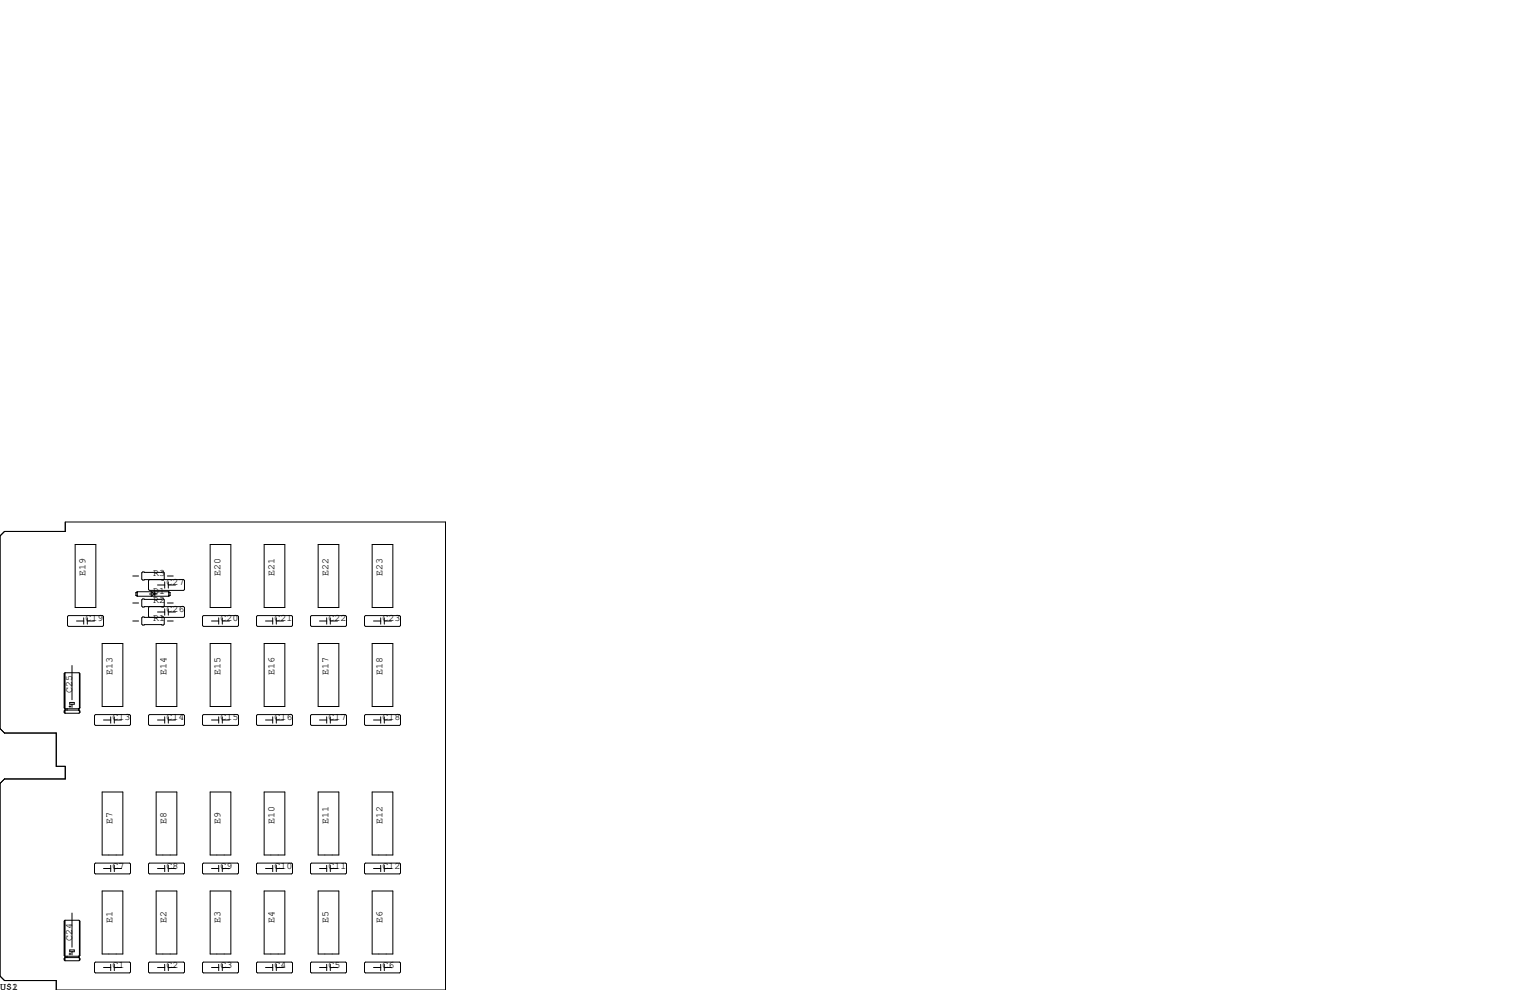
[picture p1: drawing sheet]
<svg xmlns="http://www.w3.org/2000/svg" width="432mm" height="279mm" viewBox="0 0 432 279" stroke-linecap="round" stroke-linejoin="round" font-family="sans-serif">
<g fill="none" stroke="#000" stroke-width=".28">
<path d="M0 151.3l1.3-1.3h17.1v-2.7h107.3v132.1h-109.8v-2.7h-14.6l-1.3-1.2v-54.4l1.3-1.3h17.1v-3.5h-2.5v-9.4h-14.6l-1.3-1.3zM21.2 153.7h5.9v17.7h-5.9zM59.3 153.7h5.9v17.7h-5.9zM74.5 153.7h5.9v17.7h-5.9zM89.8 153.7h5.8v17.7h-5.8zM105 153.7h5.9v17.7h-5.9zM19.3 173.7h9.7l.2 .3v2.5l-.2 .3h-9.7l-.2-.3v-2.5zM21.6 175.3h2M23.6 174.4v1.7M24.6 175.3h2.1M24.6 174.4v1.7M37.5 175.3h1.6"/>
<path d="M37.5 170.2h1.6M37.5 162.6h1.6M38.4 168l.3 .3M38.4 167.3v.7M38.4 167.3h.3M38.4 168h.3M38.5 168l.2 .1M38.7 167l-.3 .3M38.7 167v1.3M38.7 167.1l-.2 .2M42.2 163.6l-.3 .2v2.6l.3 .2h9.6l.3-.2v-2.6l-.3-.2-11.5 .1-.3-.3v-1.7l.3-.3h5.8l.3 .3v1.7l-.3 .3-.5-.1M42.2 171.2l-.3 .2v2.6l.3 .2"/>
<path d="M42.2 167.6h2.1M42.7 167l1 .6-1 .7zM43.7 167v1.3M44.5 172.7h2M44.5 165.1h2M45.6 171.2l.5 .1 .3-.2v-1.8l-.3-.3h-5.8l-.3 .3v1.8l.3 .2 11.5-.1 .3 .2v2.6l-.3 .2-11.5-.1-.3 .3v1.7l.3 .3h5.8l.3-.3v-1.7l-.3-.3-.5 .1M46.5 164.2v1.8M46.5 171.8v1.8M47.2 175.3h1.7M47.2 170.2h1.7M47.2 162.6h1.7M47.5 164.2v1.8"/>
<path d="M47.5 171.8v1.8M47.5 172.7h2M47.5 165.1h2M47.6 167h-8.9M47.6 167v1.3M47.6 167l.4 .3M47.6 167.3h.4M47.6 168h.4M47.6 167.1l.3 .2M47.6 168.3h-8.9M47.9 168l-.3 .1M48 168l-.4 .3"/>
<path d="M48 167.3v.7M57.4 173.7h9.7l.2 .3v2.5l-.2 .3h-9.7l-.2-.3v-2.5zM59.7 175.3h2M61.7 174.4v1.7M62.7 174.4v1.7M62.7 175.3h2.1M72.6 173.7h9.7l.3 .3v2.5l-.3 .3h-9.7l-.2-.3v-2.5zM74.9 175.3h2.1M77 174.4v1.7M78 174.4v1.7M78 175.3h2M87.9 173.7h9.6l.3 .3v2.5l-.3 .3h-9.6l-.3-.3v-2.5z"/>
<path d="M90.2 175.3h2M92.2 174.4v1.7M93.2 174.4v1.7M93.2 175.3h2.1M103.1 173.7h9.7l.2 .3v2.5l-.2 .3h-9.7l-.2-.3v-2.5zM105.4 175.3h2M107.4 174.4v1.7M108.5 174.4v1.7M108.5 175.3h2M18.2 190.1v9.7M18.4 189.9l-.3 .2v9.7l.3 .2h3.9M18.4 189.9v11.4"/>
<path d="M18.4 189.9h3.9l.2 .2v9.7M19.5 199.4h.5M19.7 198.2h1.3v.6h-1.3zM19.7 199.1v.5M20.3 187.8v9.7M20.3 198.8v.8M22.4 190v9.9M22.5 190.1v9.7M22.5 199.8l-.2 .2M28.8 181.6h5.9v17.8h-5.9zM44.1 181.6h5.8v17.8h-5.8zM59.3 181.6h5.9v17.8h-5.9z"/>
<path d="M74.5 181.6h5.9v17.8h-5.9zM89.8 181.6h5.8v17.8h-5.8zM105 181.6h5.9v17.8h-5.9zM18.2 200.7v.3M18.5 200.2v.1M18.9 200v.4M22.2 200v.4M22.3 200.4h-3.9l-.3 .3v.3l.3 .3M22.3 200.4l.2 .3v.3M22.3 200v.4M22.4 200.5v.7M22.5 200.7v.3"/>
<path d="M22.5 201l-.2 .3h-3.9M26.9 201.7h9.7l.2 .2v2.6l-.2 .2h-9.7l-.2-.2v-2.6zM29.2 203.2h2M31.2 202.3v1.8M32.3 202.3v1.8M32.3 203.2h2M42.2 201.7h9.6l.3 .2v2.6l-.3 .2h-9.6l-.3-.2v-2.6zM44.5 203.2h2M46.5 202.3v1.8M47.5 202.3v1.8M47.5 203.2h2M57.4 201.7h9.7l.2 .2v2.6l-.2 .2h-9.7l-.2-.2v-2.6z"/>
<path d="M59.7 203.2h2M61.7 202.3v1.8M62.7 202.3v1.8M62.7 203.2h2.1M72.6 201.7h9.7l.3 .2v2.6l-.3 .2h-9.7l-.2-.2v-2.6zM74.9 203.2h2.1M77 202.3v1.8M78 202.3v1.8M78 203.2h2M87.9 201.7h9.6l.3 .2v2.6l-.3 .2h-9.6l-.3-.2v-2.6zM90.2 203.2h2M92.2 202.3v1.8"/>
<path d="M93.2 202.3v1.8M93.2 203.2h2.1M103.1 201.7h9.7l.2 .2v2.6l-.2 .2h-9.7l-.2-.2v-2.6zM105.4 203.2h2M107.4 202.3v1.8M108.5 202.3v1.8M108.5 203.2h2M28.8 223.5h5.9v17.8h-5.9zM44.1 223.5h5.8v17.8h-5.8zM59.3 223.5h5.9v17.8h-5.9zM74.5 223.5h5.9v17.8h-5.9zM89.8 223.5h5.8v17.8h-5.8z"/>
<path d="M105 223.5h5.9v17.8h-5.9zM18.2 260v9.6M18.4 259.7l-.3 .3v9.6l.3 .3h3.9M18.4 259.7v11.4M18.4 259.7l4 .1M20.3 257.7v9.6M22.4 259.8l.1 9.8M22.4 259.8v9.9M22.5 260v9.6M26.9 243.6h9.7l.2 .2v2.6l-.2 .2h-9.7l-.2-.2v-2.6zM28.8 251.5h5.9v17.7h-5.9zM29.2 245.1h2"/>
<path d="M31.2 244.2v1.8M32.3 244.2v1.8M32.3 245.1h2M42.2 243.6h9.6l.3 .2v2.6l-.3 .2h-9.6l-.3-.2v-2.6zM44.1 251.5h5.8v17.7h-5.8zM44.5 245.1h2M46.5 244.2v1.8M47.5 244.2v1.8M47.5 245.1h2M57.4 243.6h9.7l.2 .2v2.6l-.2 .2h-9.7l-.2-.2v-2.6zM59.3 251.5h5.9v17.7h-5.9zM59.7 245.1h2"/>
<path d="M61.7 244.2v1.8M62.7 244.2v1.8M62.7 245.1h2.1M72.6 243.6h9.7l.3 .2v2.6l-.3 .2h-9.7l-.2-.2v-2.6zM74.5 251.5h5.9v17.7h-5.9zM74.9 245.1h2.1M77 244.2v1.8M78 244.2v1.8M78 245.1h2M87.9 243.6h9.6l.3 .2v2.6l-.3 .2h-9.6l-.3-.2v-2.6zM89.8 251.5h5.8v17.7h-5.8zM90.2 245.1h2"/>
<path d="M92.2 244.2v1.8M93.2 244.2v1.8M93.2 245.1h2.1M103.1 243.6h9.7l.2 .2v2.6l-.2 .2h-9.7l-.2-.2v-2.6zM105 251.5h5.9v17.7h-5.9zM105.4 245.1h2M107.4 244.2v1.8M108.5 244.2v1.8M108.5 245.1h2M18.2 270.5v.4M18.5 270v.1M18.9 269.9v.4"/>
<path d="M19.5 269.2h.5M19.7 268.1h1.3v.5h-1.3zM19.7 269v.5M20.3 268.6v.9M22.2 269.9v.4M22.3 270.3h-3.9l-.3 .2v.4l.3 .2M22.3 270.3l.2 .2v.4M22.3 269.9v.4M22.4 270.4v.6M22.5 270.5v.4M22.5 270.9l-.2 .2h-3.9M22.5 269.6l-.2 .3"/>
<path d="M26.9 271.5h9.7l.2 .3v2.5l-.2 .3h-9.7l-.2-.3v-2.5zM29.2 273h2M31.2 272.2v1.7M32.3 273h2M32.3 272.2v1.7M41.9 271.8l.3-.3h9.6l.3 .3v2.5l-.3 .3h-9.6l-.3-.3zM44.5 273h2M46.5 272.2v1.7M47.5 273h2M47.5 272.2v1.7M57.2 271.8l.2-.3h9.7l.2 .3v2.5l-.2 .3h-9.7l-.2-.3zM59.7 273h2"/>
<path d="M61.7 272.2v1.7M62.7 273h2.1M62.7 272.2v1.7M72.4 271.8l.2-.3h9.7l.3 .3v2.5l-.3 .3h-9.7l-.2-.3zM74.9 273h2.1M77 272.2v1.7M78 273h2M78 272.2v1.7M87.6 271.8l.3-.3h9.6l.3 .3v2.5l-.3 .3h-9.6l-.3-.3zM90.2 273h2M92.2 272.2v1.7M93.2 273h2.1"/>
<path d="M93.2 272.2v1.7M102.9 271.8l.2-.3h9.7l.2 .3v2.5l-.2 .3h-9.7l-.2-.3zM105.4 273h2M107.4 272.2v1.7M108.5 273h2M108.5 272.2v1.7"/>
</g>
<g font-size="2.8">
<text x="24.1" y="162.6" transform="rotate(-90 24.1 162.6)">E19</text>
<text x="43.2" y="162.6">R3</text>
<text x="43.2" y="167.6">D1</text>
<text x="47" y="165.1">C27</text>
<text x="62.2" y="162.6" transform="rotate(-90 62.2 162.6)">E20</text>
<text x="77.5" y="162.6" transform="rotate(-90 77.5 162.6)">E21</text>
<text x="92.7" y="162.6" transform="rotate(-90 92.7 162.6)">E22</text>
<text x="107.9" y="162.6" transform="rotate(-90 107.9 162.6)">E23</text>
<text x="43.2" y="170.2">R2</text>
<text x="47" y="172.7">C26</text>
<text x="24.1" y="175.3">C19</text>
<text x="43.2" y="175.3">R1</text>
<text x="62.2" y="175.3">C20</text>
<text x="77.5" y="175.3">C21</text>
<text x="92.7" y="175.3">C22</text>
<text x="107.9" y="175.3">C23</text>
<text x="31.7" y="190.5" transform="rotate(-90 31.7 190.5)">E13</text>
<text x="47" y="190.5" transform="rotate(-90 47 190.5)">E14</text>
<text x="62.2" y="190.5" transform="rotate(-90 62.2 190.5)">E15</text>
<text x="77.5" y="190.5" transform="rotate(-90 77.5 190.5)">E16</text>
<text x="92.7" y="190.5" transform="rotate(-90 92.7 190.5)">E17</text>
<text x="107.9" y="190.5" transform="rotate(-90 107.9 190.5)">E18</text>
<text x="20.3" y="195.6" transform="rotate(-90 20.3 195.6)">C25</text>
<text x="31.7" y="203.2">C13</text>
<text x="47" y="203.2">C14</text>
<text x="62.2" y="203.2">C15</text>
<text x="77.5" y="203.2">C16</text>
<text x="92.7" y="203.2">C17</text>
<text x="107.9" y="203.2">C18</text>
<text x="31.7" y="232.4" transform="rotate(-90 31.7 232.4)">E7</text>
<text x="47" y="232.4" transform="rotate(-90 47 232.4)">E8</text>
<text x="62.2" y="232.4" transform="rotate(-90 62.2 232.4)">E9</text>
<text x="77.5" y="232.4" transform="rotate(-90 77.5 232.4)">E10</text>
<text x="92.7" y="232.4" transform="rotate(-90 92.7 232.4)">E11</text>
<text x="107.9" y="232.4" transform="rotate(-90 107.9 232.4)">E12</text>
<text x="31.7" y="245.1">C7</text>
<text x="47" y="245.1">C8</text>
<text x="62.2" y="245.1">C9</text>
<text x="77.5" y="245.1">C10</text>
<text x="92.7" y="245.1">C11</text>
<text x="107.9" y="245.1">C12</text>
<text x="31.7" y="260.3" transform="rotate(-90 31.7 260.3)">E1</text>
<text x="47" y="260.3" transform="rotate(-90 47 260.3)">E2</text>
<text x="62.2" y="260.3" transform="rotate(-90 62.2 260.3)">E3</text>
<text x="77.5" y="260.3" transform="rotate(-90 77.5 260.3)">E4</text>
<text x="92.7" y="260.3" transform="rotate(-90 92.7 260.3)">E5</text>
<text x="107.9" y="260.3" transform="rotate(-90 107.9 260.3)">E6</text>
<text x="20.3" y="265.4" transform="rotate(-90 20.3 265.4)">C24</text>
<text x="31.7" y="273">C1</text>
<text x="47" y="273">C2</text>
<text x="62.2" y="273">C3</text>
<text x="77.5" y="273">C4</text>
<text x="92.7" y="273">C5</text>
<text x="107.9" y="273">C6</text>
<text x="0" y="279.4">U$1</text>
<text x="3.4" y="279.4">2</text>
</g>
</svg>
